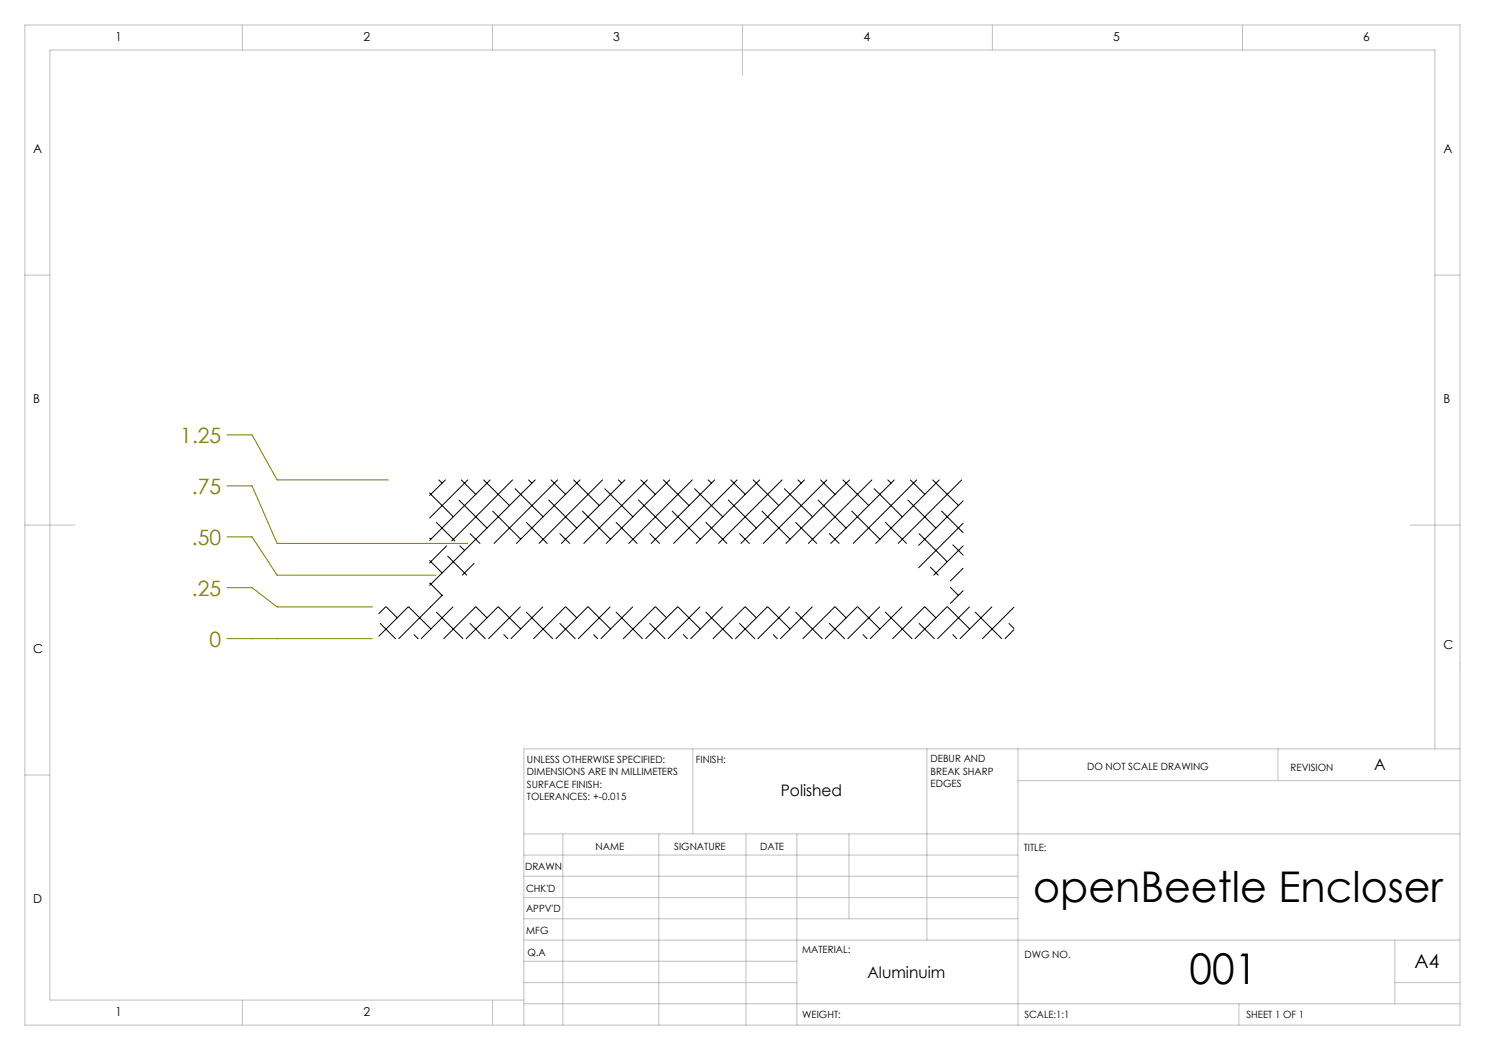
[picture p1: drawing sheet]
<svg xmlns="http://www.w3.org/2000/svg" width="297mm" height="210mm" viewBox="0 0 297 210" stroke-linecap="round" stroke-linejoin="round" font-family="sans-serif">
<path d="M45.4 97.2h5l5 11.5h38.2M45.4 87h5l5 9h22.3M45.4 117.5h5l5 3.9h19.1M45.4 107.4h5l5 7.6h31.8M45.4 127.7h29.1" fill="none" stroke="#808000" stroke-width=".2"/>
<g fill="none" stroke="#c0c0c0" stroke-width=".2">
<path d="M5 5h287v200h-287zM48.5 5v5M98.5 5v5M148.5 5v10M198.5 5v5M248.5 5v5M5 55h5M287 55h5M5 105h10M282 105h10M5 155h5M138.6 149.8v17"/>
<path d="M185.4 149.8v38.2M203.6 149.8v55.2M203.6 156.1h88.4M255.6 149.8v6.3M287 149.8v-139.8h-277v190h94.8M292 149.8h-187.2v55.2M104.8 166.8h187.2M104.8 179.5h98.8M104.8 175.3h98.8M104.8 171h98.8M112.6 166.8v38.2M131.8 166.8v38.2"/>
<path d="M149.2 166.8v38.2M159.4 166.8v38.2M169.8 166.8v17M104.8 183.8h98.8M104.8 196.5h54.6M104.8 192.3h54.6M104.8 188h187.2M279 196.5h13M279 188v12.8M48.5 200v5M98.5 200v5M104.8 200.8h187.2"/>
<path d="M247.8 200.8v4.2"/>
</g>
<g fill="none" stroke="#000" stroke-width=".2">
<path d="M85.9 98.6l4.8 4.8M87.8 96l.6 .6M89.1 96l-3.2 3.1M92.3 96l2.8 2.9M93.6 96l-7.7 7.6M96.7 96l5.2 5.1M98 96l-12.1 12.1M102.5 96l-12.2 12.2M103 97.7l5.6 5.7M105.7 96l.7 .6M107 96l-21.1 21.1M110.2 96l2.9 2.9"/>
<path d="M111.5 96l-12.7 12.7M114.7 96l5.1 5.1M116 96l-12.7 12.7M120.5 96l-12.7 12.7M121 97.7l5.6 5.7M123.7 96l.6 .6M125 96l-12.7 12.7M128.2 96l2.9 2.9M129.5 96l-12.7 12.7M132.7 96l5.1 5.1M133.9 96l-12.7 12.7M138.5 96l-12.7 12.7"/>
<path d="M138.9 97.7l5.6 5.7M141.6 96l.7 .6M142.9 96l-12.7 12.7M146.2 96l2.8 2.9M147.4 96l-12.7 12.7M150.6 96l5.2 5.1M151.9 96l-12.7 12.7M156.4 96l-12.7 12.7M156.9 97.7l5.6 5.7M159.6 96l.7 .6M160.9 96l-12.7 12.7M164.1 96l2.9 2.9"/>
<path d="M165.4 96l-12.7 12.7M168.6 96l5.1 5.1M169.9 96l-12.7 12.7M174.4 96l-12.7 12.7M174.8 97.7l5.6 5.7M177.6 96l.6 .6M178.9 96l-12.7 12.7M182.1 96l2.9 2.9M183.3 96l-12.7 12.7M186.5 96l5.2 5.1M187.9 96l-12.7 12.7M192.3 96l-12.7 12.7"/>
<path d="M85.9 116.6l2.6 2.5M85.9 112.1l2.5 2.5M85.9 107.6l.3 .2M87.3 104.5l3.7 3.7M88.5 119l-8.7 8.7M89.3 109.2l-3.4 3.4M89.5 111.2l3.8 3.8M91.8 100l5.6 5.6M92 109.2l.9 .9M94 106.7l2 2M94.8 112.7l-2.3 2.3M98.5 102.2l5.6 5.6"/>
<path d="M105.3 104.5l4.1 4.2M109.7 100l5.7 5.6M112 106.7l1.9 2M116.5 102.2l5.6 5.6M123.2 104.5l4.2 4.2M127.7 100l5.6 5.6M130 106.7l1.9 2M134.4 102.2l5.7 5.6M141.2 104.5l4.2 4.2M145.7 100l5.6 5.6M147.9 106.7l2 2M152.4 102.2l5.6 5.6"/>
<path d="M159.1 104.5l4.2 4.2M163.6 100l5.6 5.6M165.9 106.7l1.9 2M170.4 102.2l5.6 5.6M177.1 104.5l4.2 4.2M181.6 100l5.6 5.6M183.8 106.7l5.6 5.7M186.1 113.4l1.5 1.6M188.3 102.2l4.3 4.3M190.1 117.5l1.6 1.6M190.6 109l2 2M192.6 100.2l-8.9 8.9"/>
<path d="M192.6 104.7l-8.9 8.9M192.6 109.2l-5.8 5.8M192.6 113.7l-2.5 2.5M192.6 118.1l-2.5 2.6M76.1 124.7l3 3M77.1 121.4l-1.3 1.3M77.3 121.4l2.1 2.2M81.6 121.4l-5.8 5.8M81.7 121.4l4.5 4.4M82.8 126.9l.8 .8M87.3 122.4l5.3 5.3M90.6 121.4l-6.4 6.3"/>
<path d="M94 124.7l3 3M95.1 121.4l-6.3 6.3M95.2 121.4l2.2 2.2M99.6 121.4l-6.4 6.3M99.7 121.4l4.4 4.4M100.8 126.9l.8 .8M104.1 121.4l-6.4 6.3M105.3 122.4l5.2 5.3M108.5 121.4l-6.3 6.3M112 124.7l3 3M113.1 121.4l-6.4 6.3M113.2 121.4l2.2 2.2"/>
<path d="M117.5 121.4l-6.3 6.3M117.7 121.4l4.4 4.4M118.7 126.9l.8 .8M122 121.4l-6.3 6.3M123.2 122.4l5.3 5.3M126.5 121.4l-6.3 6.3M130 124.7l3 3M131 121.4l-6.3 6.3M131.1 121.4l2.2 2.2M135.5 121.4l-6.3 6.3M135.6 121.4l4.5 4.4M136.7 126.9l.8 .8"/>
<path d="M140 121.4l-6.4 6.3M141.2 122.4l5.3 5.3M144.5 121.4l-6.4 6.3M147.9 124.7l3.1 3M149 121.4l-6.4 6.3M149.1 121.4l2.2 2.2M153.5 121.4l-6.4 6.3M153.6 121.4l4.4 4.4M154.7 126.9l.7 .8M157.9 121.4l-6.3 6.3M159.1 122.4l5.3 5.3M162.5 121.4l-6.4 6.3"/>
<path d="M165.9 124.7l3 3M166.9 121.4l-6.3 6.3M167 121.4l2.2 2.2M171.4 121.4l-6.3 6.3M171.6 121.4l4.4 4.4M172.6 126.9l.8 .8M175.9 121.4l-6.3 6.3M177.1 122.4l5.3 5.3M180.4 121.4l-6.3 6.3M183.8 124.7l3.1 3M184.9 121.4l-6.4 6.3M185 121.4l2.2 2.2"/>
<path d="M189.4 121.4l-6.4 6.3M189.5 121.4l4.4 4.4M190.6 126.9l.7 .8M193.9 121.4l-6.4 6.3M195.1 122.4l5.2 5.3M198.4 121.4l-6.4 6.3M201.8 124.7l1 1M202.8 121.5l-6.3 6.2M202.8 125.9l-1.8 1.8"/>
</g>
<g font-size="8.5">
<text x="206.6" y="180.3">openBeetle Encloser</text>
<text x="237.9" y="196.7">001</text>
</g>
<g font-size="4.2" fill="#808000">
<text x="36.1" y="88.6">1.25</text>
<text x="38.4" y="98.8">.75</text>
<text x="38.4" y="108.9">.50</text>
<text x="38.4" y="119.1">.25</text>
<text x="41.9" y="129.3">0</text>
</g>
<text font-size="3.9" x="282.9" y="193.6">A4</text>
<g font-size="3.2">
<text x="274.9" y="154.1">A</text>
<text x="156.2" y="159.3">Polished</text>
<text x="173.5" y="195.7">Aluminuim</text>
</g>
<g font-size="2.5">
<text x="23.1" y="8.2">1</text>
<text x="72.7" y="8.2">2</text>
<text x="122.7" y="8.2">3</text>
<text x="172.7" y="8.2">4</text>
<text x="222.7" y="8.2">5</text>
<text x="272.7" y="8.2">6</text>
<text x="6.7" y="30.7">A</text>
<text x="288.7" y="30.7">A</text>
<text x="6.7" y="80.7">B</text>
<text x="288.7" y="80.7">B</text>
<text x="6.7" y="130.7">C</text>
<text x="288.7" y="129.7">C</text>
<text x="6.7" y="180.7">D</text>
<text x="23.1" y="203.2">1</text>
<text x="72.7" y="203.2">2</text>
</g>
<g font-size="2">
<text x="105.4" y="152.6">UNLESS OTHERWISE SPECIFIED:</text>
<text x="105.4" y="155.1">DIMENSIONS ARE IN MILLIMETERS</text>
<text x="139.2" y="152.6">FINISH:</text>
<text x="186.1" y="152.5">DEBUR AND</text>
<text x="186.1" y="155">BREAK SHARP</text>
<text x="217.4" y="154">DO NOT SCALE DRAWING</text>
<text x="258.1" y="154.2">REVISION</text>
<text x="105.4" y="157.6">SURFACE FINISH:</text>
<text x="105.4" y="160.1">TOLERANCES: +-0.015</text>
<text x="186.1" y="157.5">EDGES</text>
<text x="119.1" y="170">NAME</text>
<text x="134.8" y="169.9">SIGNATURE</text>
<text x="152" y="169.9">DATE</text>
<text x="204.8" y="170.2">TITLE:</text>
<text x="105" y="174.1">DRAWN</text>
<text x="105.2" y="178.3">CHK'D</text>
<text x="105.2" y="182.4">APPV'D</text>
<text x="105.3" y="186.8">MFG</text>
<text x="105.5" y="191.1">Q.A</text>
<text x="160.5" y="190.5">MATERIAL:</text>
<text x="204.9" y="191.6">DWG NO.</text>
<text x="160.4" y="203.5">WEIGHT:</text>
<text x="204.9" y="203.6">SCALE:1:1</text>
<text x="249.3" y="203.6">SHEET 1 OF 1</text>
</g>
</svg>
